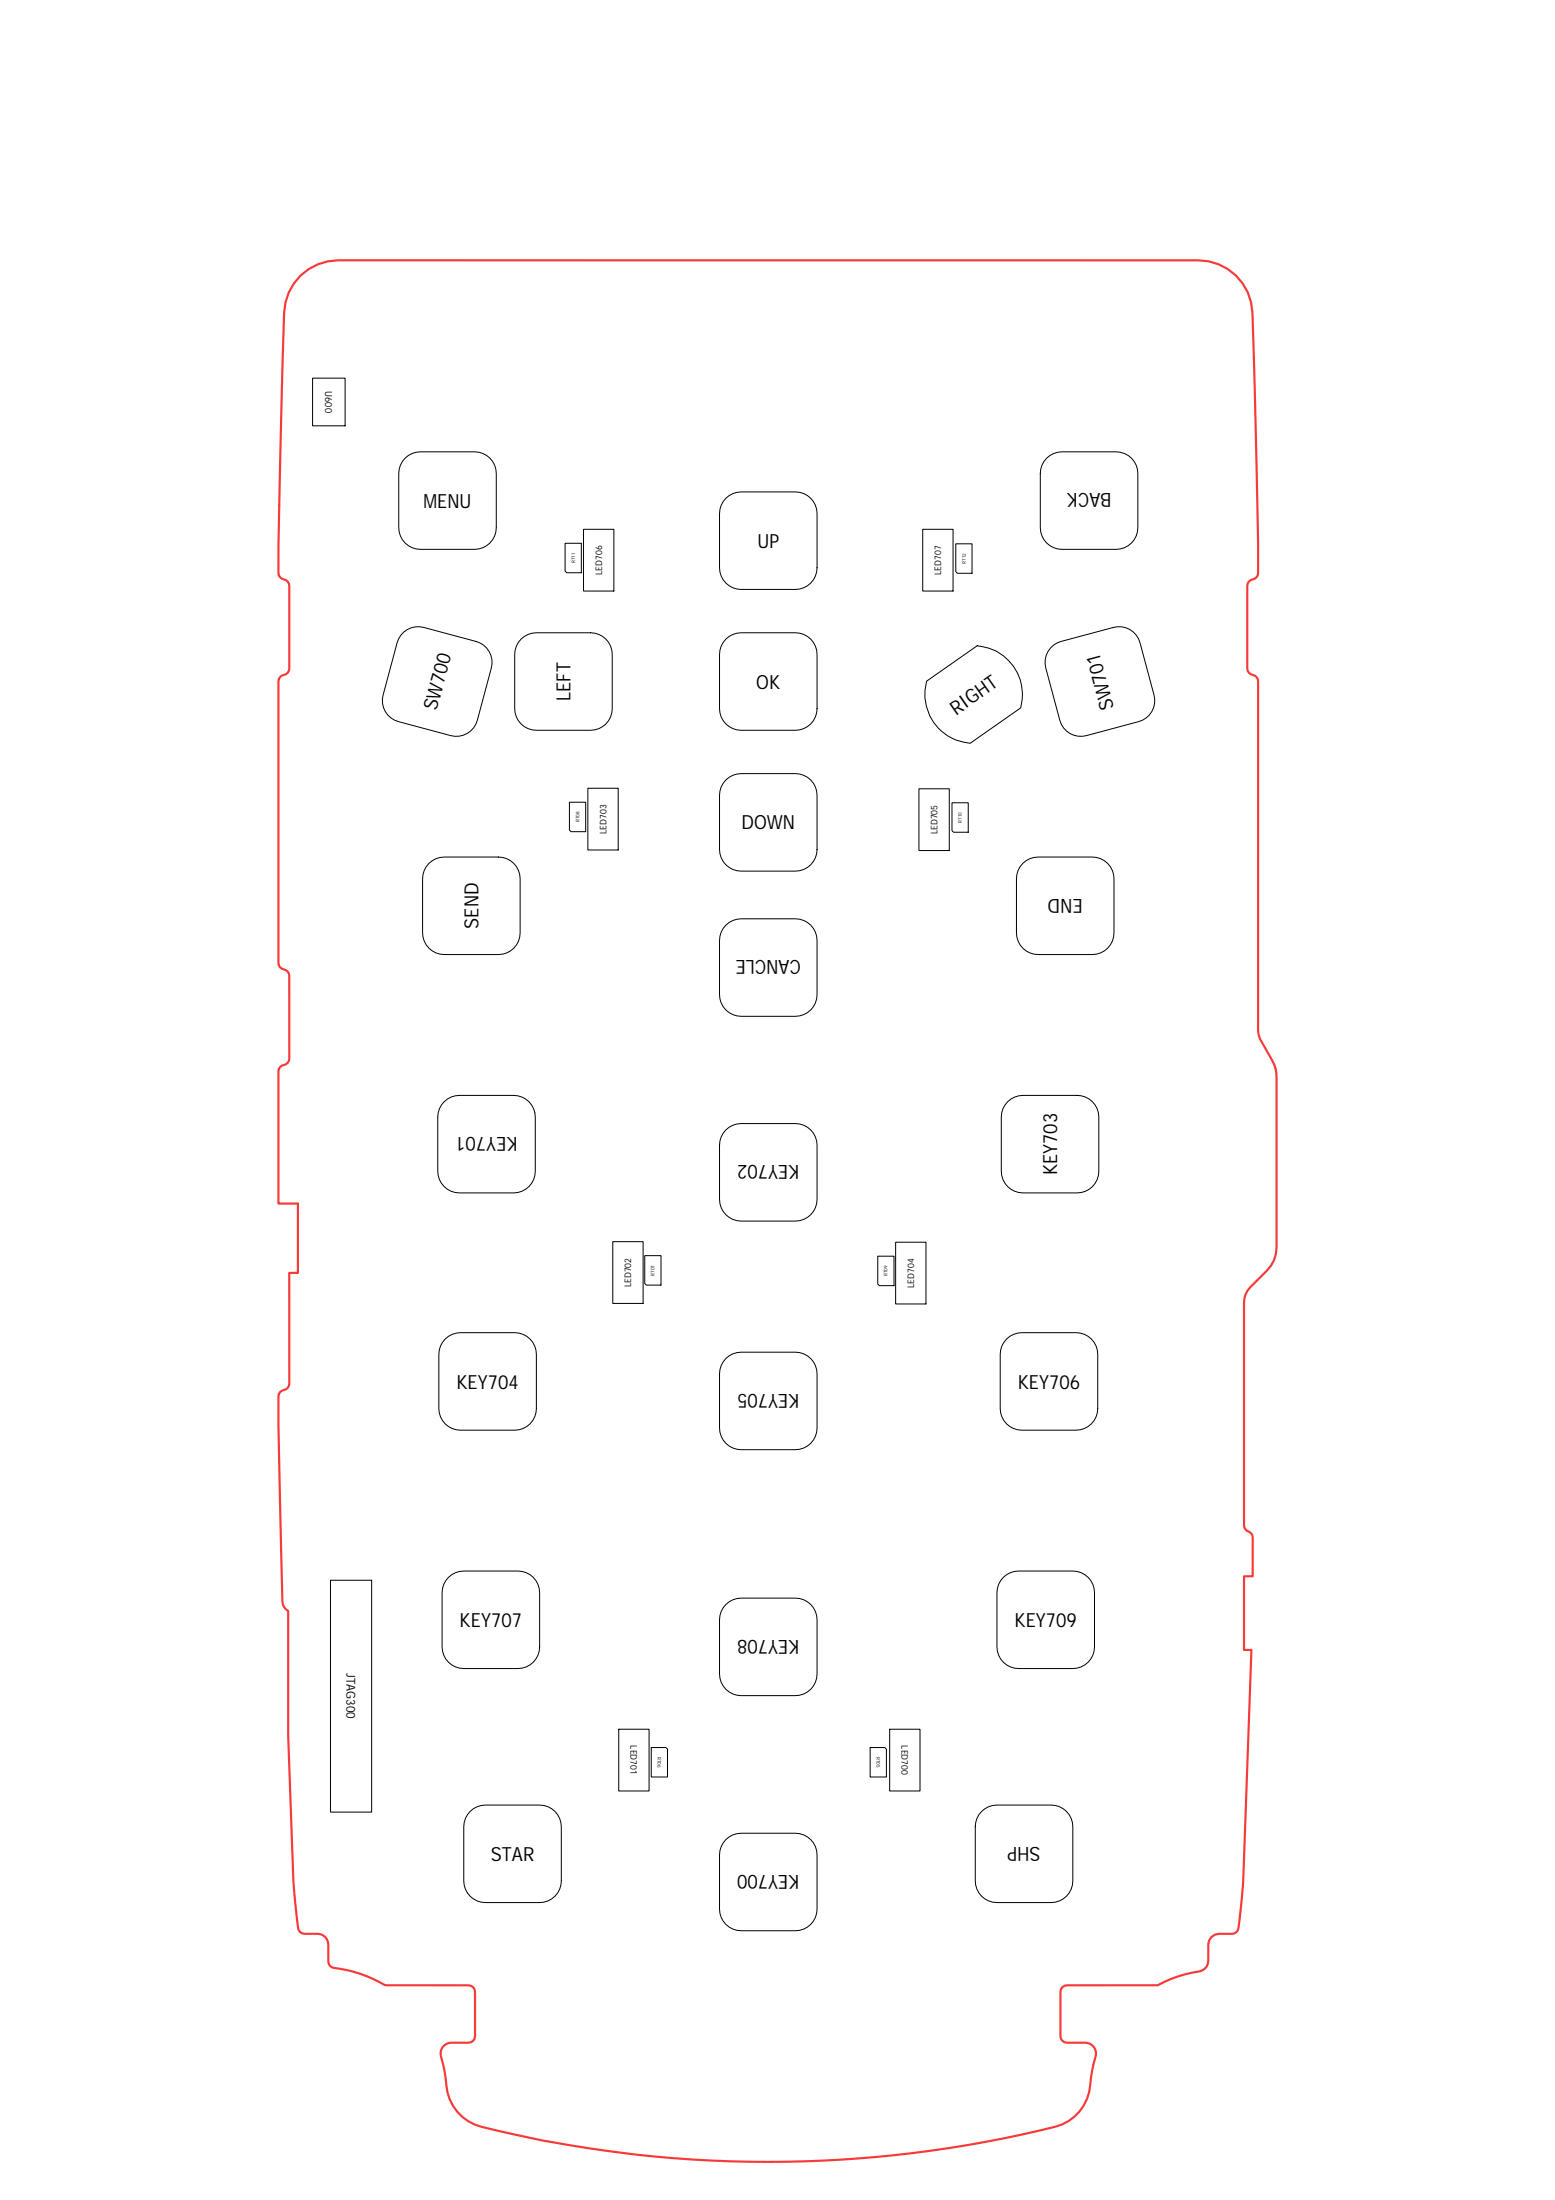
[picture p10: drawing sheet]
<svg xmlns="http://www.w3.org/2000/svg" width="210mm" height="297mm" viewBox="0 0 210 297" stroke-linecap="round" stroke-linejoin="round" font-family="sans-serif">
<path d="M40.6 37.2a7.3 7.3 0 0 1 5.1-2.1l116.1 .1a7.3 7.3 0 0 1 7.3 7l.5 20.6a225.6 225.6 0 0 1 .2 14.9 1.16 1.16 0 0 1-1 .6l-.4 .5v.3v11.2a1.02 1.02 0 0 0 1 .9l.2 .2 .2 .6v47.1l.2 1.1 1.7 3a4.4 4.4 0 0 1 .6 2.2v23a4.4 4.4 0 0 1-1.3 3.1l-2.2 2.3a2.93 2.93 0 0 0-.9 2.1v30a1.02 1.02 0 0 0 .8 1l.4 .4v.3v5.2h-1.2v10h1l-1.1 31.3-.6 6.2a.88 .88 0 0 1-.9 .8h-1.7a1.46 1.46 0 0 0-1.5 1.4v2.2a1.46 1.46 0 0 1-1.3 1.5 16.7 16.7 0 0 0-5.5 1.8l-12.3 .1a.88 .88 0 0 0-.9 .8v6a.88 .88 0 0 0 .9 .9h2.5a1.46 1.46 0 0 1 1.4 1.9 23.1 23.1 0 0 0-.9 4.8 6.3 6.3 0 0 1-4.6 4.7 160.7 160.7 0 0 1-77.4 0 6.3 6.3 0 0 1-4.8-5.7 20.4 20.4 0 0 0-.7-4.1 1.46 1.46 0 0 1 1.4-1.6h2.3a.88 .88 0 0 0 .9-.9v-6a.88 .88 0 0 0-.9-.8l-11.2-.1a19.3 19.3 0 0 0-7.2-2.4l-.3-.2-.2-.6v-2.2a1.46 1.46 0 0 0-1.4-1.5h-1.8a.88 .88 0 0 1-.9-.8l-.6-6.2-.7-19.7v-16.9a1.47 1.47 0 0 1-.8-1.3l-.3-13.6a216.2 216.2 0 0 1-.2-14.4 1.16 1.16 0 0 1 1-.6l.4-.5 .1-.3-.1-14.9h1.2v-9.4h-2.6v-17.8a1.01 1.01 0 0 1 1-1l.4-.5 .1-.3-.1-11.1a1.02 1.02 0 0 0-1-1l-.4-.5v-.3v-38a1.01 1.01 0 0 1 1-1l.4-.4 .1-.3v-11.2a1.03 1.03 0 0 0-1.1-1l-.4-.4a827.6 827.6 0 0 1 .6-29.4l.1-4.6a8.1 8.1 0 0 1 2.3-6.5z" fill="none" stroke="#f83939" stroke-width=".29"/>
<g fill="none" stroke="#000" stroke-width=".13">
<path d="M42.2 51.1h4.4v6.4h-4.4zM54.7 61.9a2.93 2.93 0 0 1 2.1-.9h7.3a2.93 2.93 0 0 1 2.9 2.9v7.3a2.93 2.93 0 0 1-2.9 3h-7.3a2.93 2.93 0 0 1-3-3v-7.3a2.93 2.93 0 0 1 .9-2zM76.3 73.4h2.2v3.9h-2l-.2-.2zM78.8 71.5h4.1v8.3h-4.1zM98 67.3a2.93 2.93 0 0 1 2.1-.9h7.3a2.93 2.93 0 0 1 2.9 2.9v7.4a2.93 2.93 0 0 1-2.9 2.9h-7.3a2.93 2.93 0 0 1-3-2.9v-7.4a2.93 2.93 0 0 1 .9-2zM124.6 71.5h4.1v8.3h-4.1zM129 73.4h2.2v4h-2l-.2-.2zM141.3 61.9a2.93 2.93 0 0 1 2.1-.9h7.3a2.93 2.93 0 0 1 2.9 2.9v7.3a2.93 2.93 0 0 1-2.9 3h-7.3a2.93 2.93 0 0 1-3-3v-7.3a2.92 2.92 0 0 1 .9-2zM54.5 85.3a2.93 2.93 0 0 1 2.7-.6l7.1 1.9a2.93 2.93 0 0 1 2 3.6l-1.9 7.1a2.93 2.93 0 0 1-3.6 2l-7-1.9a2.93 2.93 0 0 1-2.1-3.6l1.9-7 .2-.6zM70.3 86.3a2.93 2.93 0 0 1 2.1-.9h7.3a2.93 2.93 0 0 1 2.9 3v7.3a2.93 2.93 0 0 1-2.9 2.9h-7.3a2.93 2.93 0 0 1-2.9-2.9v-7.3a2.93 2.93 0 0 1 .8-2.1zM98 86.3a2.93 2.93 0 0 1 2.1-.9h7.3a2.93 2.93 0 0 1 2.9 3v7.3a2.93 2.93 0 0 1-2.9 2.9h-7.3a2.93 2.93 0 0 1-3-2.9v-7.3a2.93 2.93 0 0 1 .9-2.1zM125.1 92l6.8-4.8a6.6 6.6 0 0 1 5.9 8.4l-6.8 4.8a6.6 6.6 0 0 1-5.9-8.4z"/>
<path d="M141.8 87.5l.4-.4 1-.5 7.1-1.9a2.93 2.93 0 0 1 3.6 2.1l1.9 7a2.93 2.93 0 0 1-2.1 3.6l-7.1 1.9a2.93 2.93 0 0 1-3.5-2l-1.9-7.1a2.92 2.92 0 0 1 .6-2.7zM57.9 116.6a2.93 2.93 0 0 1 2.1-.9h7.3a2.93 2.93 0 0 1 2.9 2.9v7.4a2.93 2.93 0 0 1-2.9 2.9h-7.3a2.93 2.93 0 0 1-3-2.9v-7.4a2.93 2.93 0 0 1 .9-2zM76.9 108.3h2.2v4h-2l-.2-.2zM79.4 106.4h4v8.4h-4zM98 105.3a2.93 2.93 0 0 1 2.1-.8h7.3a2.93 2.93 0 0 1 2.9 2.9v7.3a2.93 2.93 0 0 1-2.9 2.9h-7.3a2.93 2.93 0 0 1-3-2.9v-7.3a2.93 2.93 0 0 1 .9-2.1zM124 106.5h4.1v8.3h-4.1zM128.5 108.4h2.2v4h-2l-.2-.3zM138.1 116.6a2.93 2.93 0 0 1 2-.9h7.3a2.93 2.93 0 0 1 3 2.9v7.4a2.93 2.93 0 0 1-3 2.9h-7.3a2.93 2.93 0 0 1-2.9-2.9v-7.4a2.92 2.92 0 0 1 .9-2zM98 124.9a2.93 2.93 0 0 1 2.1-.8h7.3a2.93 2.93 0 0 1 2.9 2.9v7.3a2.93 2.93 0 0 1-2.9 2.9h-7.3a2.93 2.93 0 0 1-3-2.9v-7.3a2.92 2.92 0 0 1 .9-2.1zM59.9 148.8a2.93 2.93 0 0 1 2.1-.9h7.3a2.93 2.93 0 0 1 3 2.9v7.3a2.93 2.93 0 0 1-3 3h-7.3a2.93 2.93 0 0 1-2.9-3v-7.3a2.92 2.92 0 0 1 .8-2zM98 152.6a2.93 2.93 0 0 1 2.1-.9h7.3a2.93 2.93 0 0 1 2.9 2.9v7.3a2.93 2.93 0 0 1-2.9 3h-7.3a2.93 2.93 0 0 1-3-3v-7.3a2.92 2.92 0 0 1 .9-2zM136 148.8a2.93 2.93 0 0 1 2.1-.9h7.3a2.93 2.93 0 0 1 2.9 2.9v7.3a2.93 2.93 0 0 1-2.9 3h-7.3a2.93 2.93 0 0 1-2.9-3v-7.3a2.93 2.93 0 0 1 .8-2z"/>
<path d="M82.7 167.6h4.1v8.4h-4.1zM87 169.5h2.2v4h-1.9l-.3-.2zM118.5 169.6h2.2v4h-2l-.2-.2zM120.9 167.7h4.1v8.4h-4.1zM60.1 180.8a2.93 2.93 0 0 1 2.1-.9h7.3a2.93 2.93 0 0 1 2.9 3v7.3a2.93 2.93 0 0 1-2.9 2.9h-7.3a2.93 2.93 0 0 1-3-2.9v-7.3a2.93 2.93 0 0 1 .9-2.1zM98 183.4a2.93 2.93 0 0 1 2.1-.8h7.3a2.93 2.93 0 0 1 2.9 2.9v7.3a2.93 2.93 0 0 1-2.9 2.9h-7.3a2.93 2.93 0 0 1-3-2.9v-7.3a2.92 2.92 0 0 1 .9-2.1zM135.9 180.8a2.93 2.93 0 0 1 2-.9h7.4a2.93 2.93 0 0 1 2.9 3v7.3a2.93 2.93 0 0 1-2.9 2.9h-7.4a2.93 2.93 0 0 1-2.9-2.9v-7.3a2.93 2.93 0 0 1 .9-2.1zM44.6 213.4h5.6v31.3h-5.6zM60.5 213a2.93 2.93 0 0 1 2.1-.9h7.3a2.93 2.93 0 0 1 2.9 2.9v7.4a2.93 2.93 0 0 1-2.9 2.9h-7.3a2.93 2.93 0 0 1-2.9-2.9v-7.4a2.93 2.93 0 0 1 .8-2zM98 216.6a2.93 2.93 0 0 1 2.1-.8h7.3a2.93 2.93 0 0 1 2.9 2.9v7.3a2.93 2.93 0 0 1-2.9 2.9h-7.3a2.93 2.93 0 0 1-3-2.9v-7.3a2.92 2.92 0 0 1 .9-2.1zM135.4 213a2.93 2.93 0 0 1 2.1-.9h7.3a2.93 2.93 0 0 1 2.9 2.9v7.4a2.93 2.93 0 0 1-2.9 2.9h-7.3a2.93 2.93 0 0 1-2.9-2.9v-7.4a2.93 2.93 0 0 1 .8-2zM83.5 233.5h4.1v8.3h-4.1z"/>
<path d="M87.9 235.9h2l.2 .3v3.7h-2.2zM117.5 235.9h1.9l.3 .3v3.7h-2.2zM120.1 233.5h4.1v8.3h-4.1zM63.5 244.6a2.93 2.93 0 0 1 2-.9h7.3a2.93 2.93 0 0 1 3 2.9v7.4a2.93 2.93 0 0 1-3 2.9h-7.3a2.93 2.93 0 0 1-2.9-2.9v-7.4a2.93 2.93 0 0 1 .9-2zM98 248.4a2.93 2.93 0 0 1 2.1-.9h7.3a2.93 2.93 0 0 1 2.9 2.9v7.4a2.93 2.93 0 0 1-2.9 2.9h-7.3a2.93 2.93 0 0 1-3-2.9v-7.4a2.92 2.92 0 0 1 .9-2zM132.5 244.6a2.93 2.93 0 0 1 2.1-.9h7.3a2.93 2.93 0 0 1 2.9 2.9v7.4a2.93 2.93 0 0 1-2.9 2.9h-7.3a2.93 2.93 0 0 1-3-2.9v-7.4a2.92 2.92 0 0 1 .9-2z"/>
</g>
<g font-size="2.6">
<text x="57.2" y="68.5">MENU</text>
<text x="150" y="66.6" transform="rotate(-180 150 66.6)">BACK</text>
<text x="102.2" y="74">UP</text>
<text x="77" y="94.6" transform="rotate(-90 77 94.6)">LEFT</text>
<text x="102.1" y="93">OK</text>
<text x="150.4" y="95.6" transform="rotate(-105 150.4 95.6)">SW701</text>
<text x="58.9" y="96.1" transform="rotate(-75 58.9 96.1)">SW700</text>
<text x="129.1" y="96.6" transform="rotate(-35 129.1 96.6)">RIGHT</text>
<text x="100.1" y="112">DOWN</text>
<text x="64.6" y="125.4" transform="rotate(-90 64.6 125.4)">SEND</text>
<text x="146.2" y="121.3" transform="rotate(-180 146.2 121.3)">END</text>
<text x="108.1" y="129.7" transform="rotate(-180 108.1 129.7)">CANCLE</text>
<text x="69.9" y="153.5" transform="rotate(-180 69.9 153.5)">KEY701</text>
<text x="107.9" y="157.3" transform="rotate(-180 107.9 157.3)">KEY702</text>
<text x="142.7" y="158.7" transform="rotate(-90 142.7 158.7)">KEY703</text>
<text x="61.6" y="187.5">KEY704</text>
<text x="107.9" y="188.2" transform="rotate(-180 107.9 188.2)">KEY705</text>
<text x="137.4" y="187.5">KEY706</text>
<text x="62" y="219.7">KEY707</text>
<text x="107.9" y="221.4" transform="rotate(-180 107.9 221.4)">KEY708</text>
<text x="136.9" y="219.7">KEY709</text>
<text x="66.2" y="251.3">STAR</text>
<text x="140.5" y="249.3" transform="rotate(-180 140.5 249.3)">SHP</text>
<text x="107.9" y="253.1" transform="rotate(-180 107.9 253.1)">KEY700</text>
</g>
<text font-size="1.7" x="46.8" y="225.9" transform="rotate(90 46.8 225.9)">JTAG300</text>
<text font-size="1.3" x="43.9" y="52.8" transform="rotate(90 43.9 52.8)">U600</text>
<g font-size="1.2">
<text x="81.3" y="77.6" transform="rotate(-90 81.3 77.6)">LED706</text>
<text x="127.1" y="77.6" transform="rotate(-90 127.1 77.6)">LED707</text>
<text x="81.8" y="112.6" transform="rotate(-90 81.8 112.6)">LED703</text>
<text x="126.5" y="112.6" transform="rotate(-90 126.5 112.6)">LED705</text>
<text x="85.2" y="173.8" transform="rotate(-90 85.2 173.8)">LED702</text>
<text x="123.4" y="173.9" transform="rotate(-90 123.4 173.9)">LED704</text>
<text x="85.1" y="235.7" transform="rotate(90 85.1 235.7)">LED701</text>
<text x="121.7" y="235.7" transform="rotate(90 121.7 235.7)">LED700</text>
</g>
<g font-size=".7">
<text x="77.6" y="76.1" transform="rotate(-90 77.6 76.1)">R711</text>
<text x="130.4" y="76.1" transform="rotate(-90 130.4 76.1)">R712</text>
<text x="78.2" y="111" transform="rotate(-90 78.2 111)">R708</text>
<text x="129.8" y="111.1" transform="rotate(-90 129.8 111.1)">R710</text>
<text x="88.4" y="172.2" transform="rotate(-90 88.4 172.2)">R707</text>
<text x="119.8" y="172.3" transform="rotate(-90 119.8 172.3)">R709</text>
<text x="88.8" y="237.2" transform="rotate(90 88.8 237.2)">R706</text>
<text x="118.3" y="237.2" transform="rotate(90 118.3 237.2)">R705</text>
</g>
</svg>
